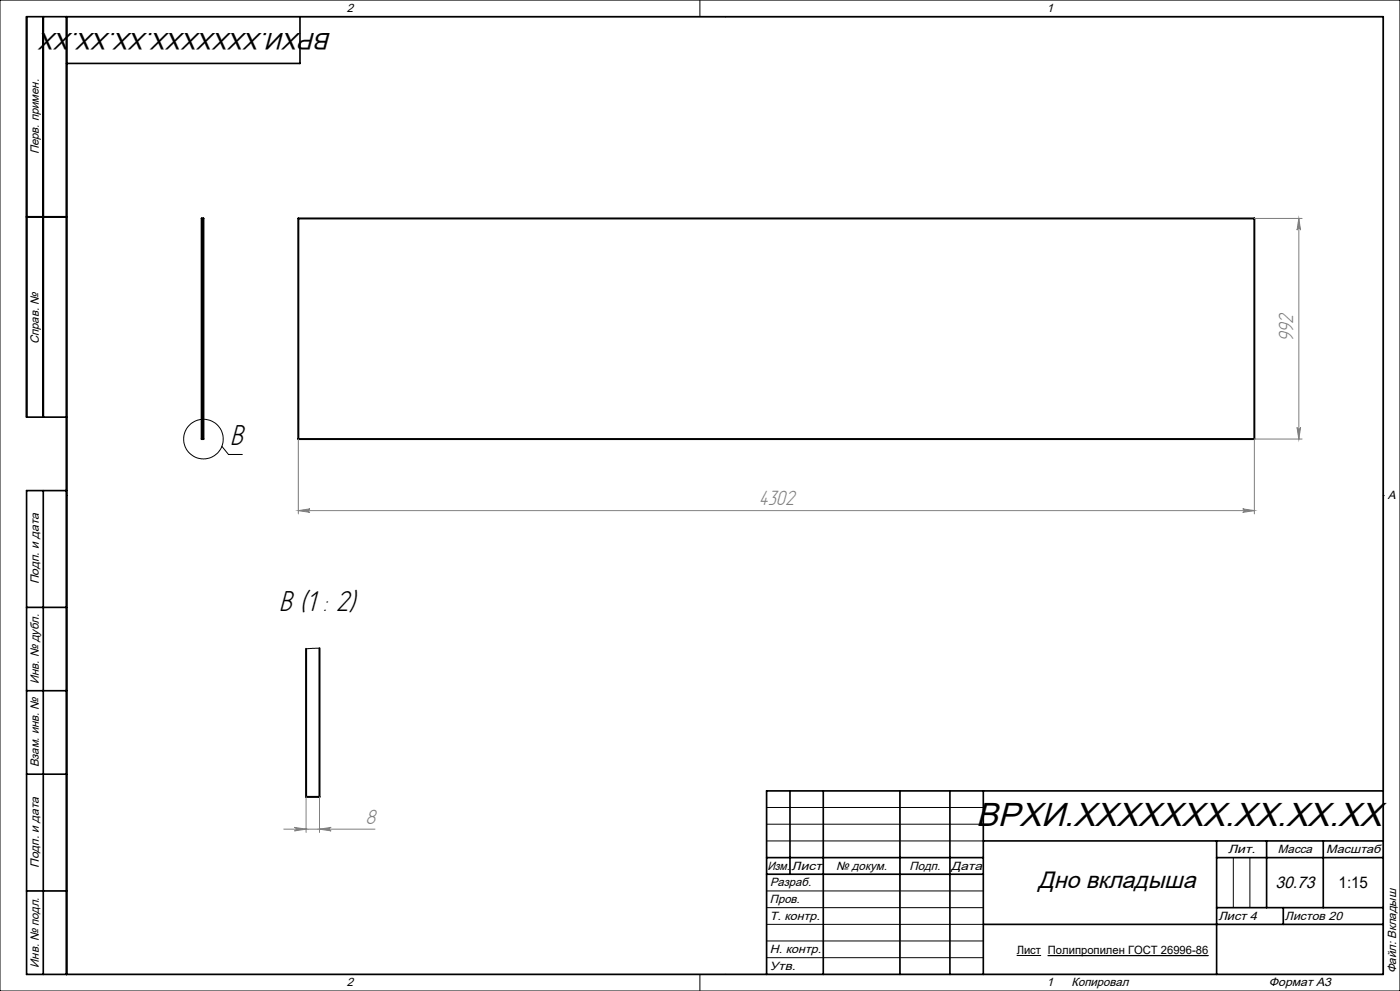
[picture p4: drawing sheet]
<svg xmlns="http://www.w3.org/2000/svg" width="420mm" height="297mm" viewBox="0 0 420 297" stroke-linecap="round" stroke-linejoin="round" font-family="sans-serif">
<path d="M8 65h12M60.5 65.5h.5v66.1h-.5zM89.5 65.5h286.8v66.1h-286.8zM95.8 194.3v44.5h-4v-44.4" fill="none" stroke="#000" stroke-width=".6"/>
<g fill="none" stroke="#000" stroke-width=".3">
<path d="M0 0h420v297h-420zM20 5h395v287h-395zM210 0v5M217.5 5h.1M66.6 133.8l1.9 2.4h4.2M20 148.5h.1M415 148.5h.1M95.8 194.3l-4 .1M230 242h65M230 247h65M230 252h65M370 257v15"/>
<path d="M375 257v15M230 267h65M230 272h65M230 277h65M210 292v5M217.5 292h.1M230 282h65M230 287h65M305 286.4h7.3M314.4 286.4h48.1"/>
<circle cx="61" cy="131.6" r="5.9"/>
</g>
<g fill="none" stroke="#808080" stroke-width=".3">
<path d="M376.3 65.5h14.3M389.6 65.5v66.1M389.6 65.5l.6 3.5a.53 .53 0 0 0-.6-.5 .53 .53 0 0 0-.5 .5zM89.5 131.6v22.4M376.3 131.6h14.3M376.3 131.6v22.4M389.1 128.1a.53 .53 0 0 0 .5 .5 .53 .53 0 0 0 .6-.5l-.6 3.5zM89.5 153h286.8M89.5 153l3.5-.5a.53 .53 0 0 0-.5 .5 .53 .53 0 0 0 .5 .6zM372.8 152.5l3.5 .5-3.5 .6a.53 .53 0 0 0 .5-.6 .53 .53 0 0 0-.5-.5zM91.8 238.8v10.7M95.8 238.8v10.7"/>
<path d="M85.1 248.5h27.4M88.3 248l3.5 .5-3.5 .5a.53 .53 0 0 0 .5-.5 .53 .53 0 0 0-.5-.5zM95.8 248.5l3.5-.5a.53 .53 0 0 0-.5 .5 .53 .53 0 0 0 .5 .5z"/>
</g>
<g fill="none" stroke="#000" stroke-width=".5">
<path d="M13 5v120M20 5v287M90 5v14h-70M8 65h12M20 125h-12v-120h407v287h-407v-145h12M13 147v145M8 182h12M8 207h12M8 232h12M237 237v25M247 237v55M270 237v55"/>
<path d="M285 237v55M295 237v55M415 237h-185v55M230 257h65M295 252h120M365 252v40M365 257h50M380 252v20M397 252v20M8 267h12M230 262h65M295 277h120"/>
<path d="M365 272h50M385 272v5"/>
</g>
<g fill="#808080">
<path d="M89.5 153l3.5-.5a.53 .53 0 0 0-.5 .5 .53 .53 0 0 0 .5 .6zM372.8 152.5l3.5 .5-3.5 .6a.53 .53 0 0 0 .5-.6 .53 .53 0 0 0-.5-.5zM88.3 248l3.5 .5-3.5 .5a.53 .53 0 0 0 .5-.5 .53 .53 0 0 0-.5-.5zM95.8 248.5l3.5-.5a.53 .53 0 0 0-.5 .5 .53 .53 0 0 0 .5 .5z"/>
<path d="M389.1 128.1a.53 .53 0 0 0 .5 .5 .53 .53 0 0 0 .6-.5l-.6 3.5zM389.6 65.5l.6 3.5a.53 .53 0 0 0-.6-.5 .53 .53 0 0 0-.5 .5z"/>
</g>
<text font-size="10" x="292.8" y="247.6">ВРХИ.XXXXXXX.XX.XX.XX</text>
<g font-size="9.7">
<text x="69" y="133.5">B</text>
<text x="83.8" y="183.1">B (1 : 2)</text>
</g>
<g font-size="7.1">
<text x="99.4" y="9.8" transform="rotate(-180 99.4 9.8)">ВРХИ.XXXXXXX.XX.XX.XX</text>
<text x="311.4" y="266.1">Дно вкладыша</text>
</g>
<g font-size="6.9" fill="#808080">
<text x="388" y="102.6" transform="rotate(-90 388 102.6)">992</text>
<text x="227.6" y="151.3">4302</text>
<text x="109.8" y="246.8">8</text>
</g>
<text font-size="5" x="382.6" y="266.1">30.73</text>
<text font-size="4.8" x="401.6" y="266.1">1:15</text>
<g font-size="3.6">
<text x="104" y="3.6">2</text>
<text x="314" y="3.6">1</text>
<text x="11.6" y="46.3" transform="rotate(-90 11.6 46.3)">Перв. примен.</text>
<text x="11.6" y="103.2" transform="rotate(-90 11.6 103.2)">Справ. №</text>
<text x="416.4" y="149.6">A</text>
<text x="11.6" y="175.1" transform="rotate(-90 11.6 175.1)">Подп. и дата</text>
<text x="11.6" y="205" transform="rotate(-90 11.6 205)">Инв. № дубл.</text>
<text x="11.6" y="230" transform="rotate(-90 11.6 230)">Взам. инв. №</text>
<text x="368.4" y="255.6">Лит.</text>
<text x="383.4" y="255.6">Масса</text>
<text x="397.8" y="255.6">Масштаб</text>
<text x="11.6" y="260.1" transform="rotate(-90 11.6 260.1)">Подп. и дата</text>
<text x="230.2" y="260.6">Изм.</text>
<text x="237.5" y="260.6">Лист</text>
<text x="250.9" y="260.6">№ докум.</text>
<text x="272.9" y="260.6">Подп.</text>
<text x="285.4" y="260.6">Дата</text>
<text x="231" y="265.6">Разраб.</text>
<text x="231" y="275.6">Т. контр.</text>
<text x="231" y="270.6">Пров.</text>
<text x="365.5" y="275.6">Лист 4</text>
<text x="385.5" y="275.6">Листов 20</text>
<text x="231" y="285.6">Н. контр.</text>
<text x="11.6" y="290" transform="rotate(-90 11.6 290)">Инв. № подл.</text>
<text x="231" y="290.6">Утв.</text>
<text x="418.9" y="291.8" transform="rotate(-90 418.9 291.8)">Файл: Вкладыш</text>
<text x="104" y="295.6">2</text>
<text x="314" y="295.6">1</text>
<text x="321.5" y="295.6">Копировал</text>
<text x="380.7" y="295.6">Формат А3</text>
</g>
<text font-size="3.4" x="305" y="286">Лист Полипропилен ГОСТ 26996-86</text>
</svg>
